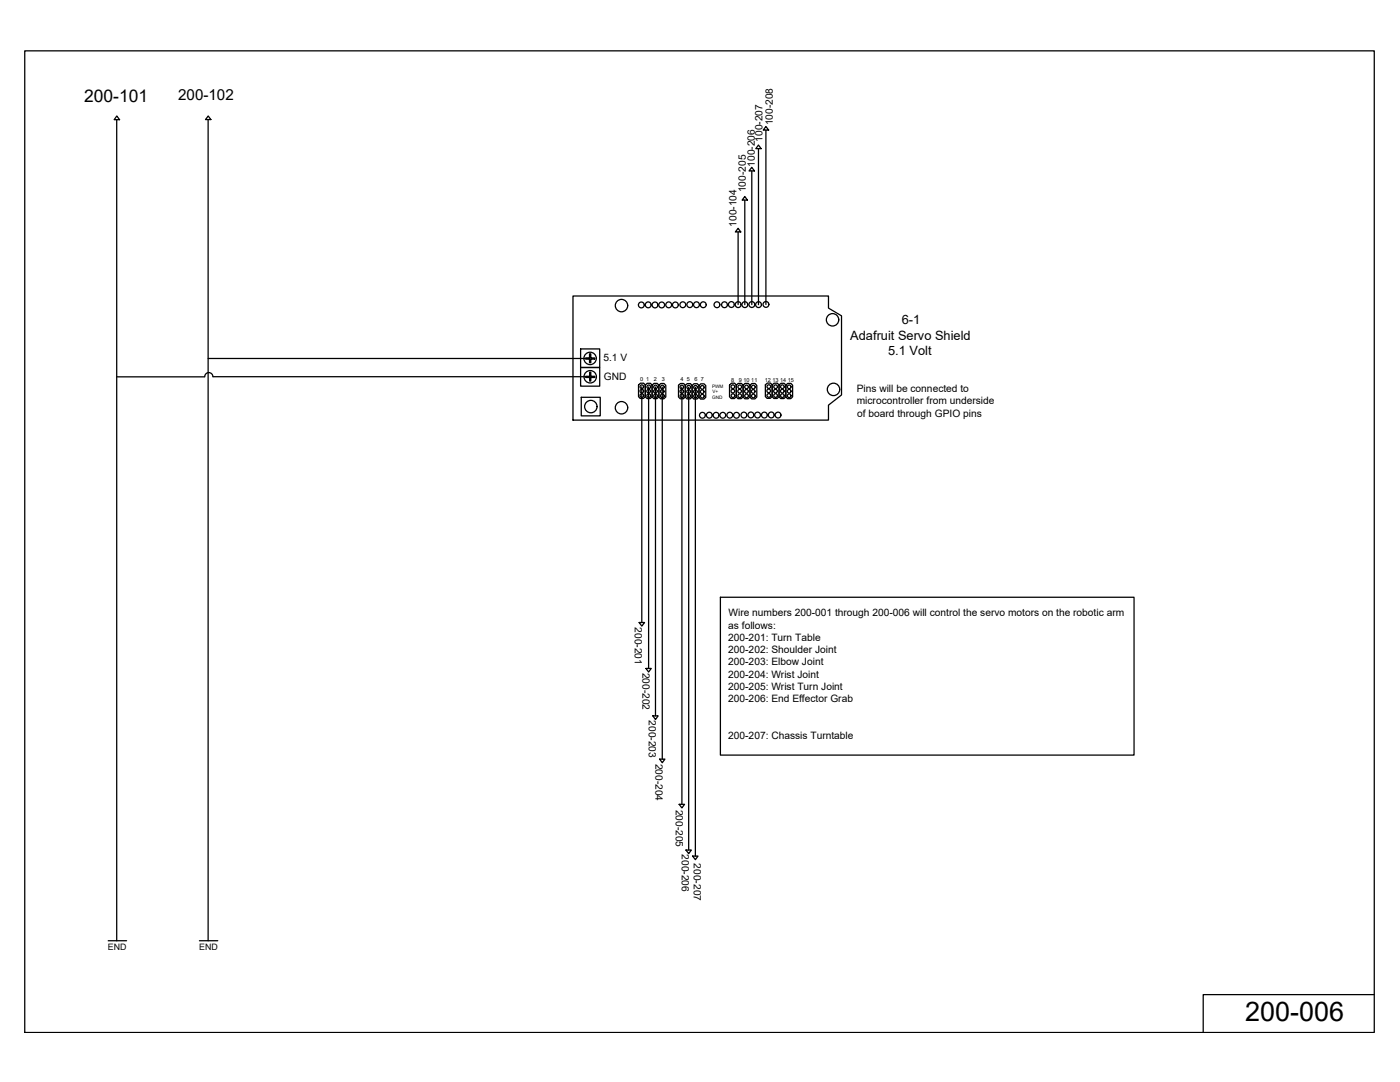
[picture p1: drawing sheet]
<svg xmlns="http://www.w3.org/2000/svg" width="279mm" height="216mm" viewBox="0 0 279 216" stroke-linecap="round" stroke-linejoin="round" font-family="sans-serif">
<!-- layer: 0 -->
<g fill="none" stroke="#000" stroke-width=".25">
<path d="M4.9 10.1h269.4v195.9h-269.4zM23.3 23.9v163.8M23.3 23.1l.6 .8h-1.1zM41.5 23.9v163.8M41.6 23.1l.5 .8h-1.1zM148.6 39.2l.6 .7h-1.1zM148.6 39.9v20.9M150 33.4l.6 .7h-1.1zM150 34.1v26.7M151.4 28.9l.5 .8h-1.1zM151.4 29.7v31.1M152.9 25.2l.5 .8h-1.1z"/>
<path d="M152.9 26v34.8M114.3 59.1h51v2.4l2.6 1.5v15.8l-2.6 2v3h-51zM147.3 45.6l.5 .7h-1zM147.3 46.3v14.5M41.5 71.5h76.3M42.5 75.2a.81 .81 0 0 0-.8-.9 .81 .81 0 0 0-.8 .9h-17.6M42.5 75.2h75.3M115.9 69.6h3.8v3.7h-3.8zM115.9 73.3h3.8v3.8h-3.8zM116 79.3h3.8v3.7h-3.8zM117.7 70.6h.2v.8h.8v.3h-.8v.7h-.2v-.7h-.8v-.3h.8zM117.7 74.3h.2v.8h.8v.2h-.8v.7h-.2v-.7h-.8v-.2h.8z"/>
<path d="M127.4 76.8l.4-.3h.6l.4 .3v2.3l-.4 .4h-.6l-.4-.4zM128.1 77.2v47M128.8 76.8l.4-.3h.6l.3 .3v2.4l-.3 .3h-.7l-.3-.3zM129.5 77.2l-.1 56.2M130.1 76.9l.4-.4h.7l.3 .4v2.3l-.4 .4h-.6l-.4-.4zM130.8 77.2v65.6M131.5 76.9l.4-.4h.6l.4 .4v2.3l-.4 .4h-.7l-.3-.4zM132.2 77.2v74.3M135.4 76.9l.4-.4h.6l.4 .4v2.3l-.4 .4h-.7l-.3-.4zM136.1 77.2v83.3M136.8 76.9l.3-.4h.7l.3 .4v2.3l-.4 .4h-.6l-.3-.4zM137.4 77.3v92.3"/>
<path d="M138.1 76.9l.4-.3h.7l.3 .3v2.4l-.4 .3h-.6l-.4-.3zM138.8 77.3v93.5M139.5 76.9l.4-.3h.6l.4 .3v2.4l-.4 .3h-.7l-.3-.3zM146 76.5h.6l.3 .3v2.4l-.3 .3h-.7l-.3-.3v-2.4zM146.9 76.9l.4-.4h.7l.3 .4v2.3l-.4 .4h-.6l-.4-.4zM148.7 76.5h.6l.4 .4v2.3l-.4 .4h-.7l-.3-.4v-2.3zM150 76.5h.7l.3 .4v2.3l-.3 .4h-.7l-.3-.4v-2.3zM152.7 76.8l.4-.4h.7l.3 .4v2.3l-.4 .4h-.6l-.4-.4zM154.1 76.8l.4-.3h.6l.4 .3v2.3l-.4 .4h-.7l-.3-.4zM155.5 76.8l.4-.3h.6l.3 .3v2.4l-.4 .3h-.6l-.3-.3zM156.8 76.9l.4-.4h.6l.4 .4v2.3l-.4 .4h-.6l-.4-.4zM143.8 119.2h82.5v31.5h-82.5z"/>
<path d="M127.6 124.2h1l-.5 .7zM128.9 133.4h1.1l-.6 .7zM130.3 142.8h1l-.5 .8zM131.6 151.5h1.1l-.5 .7zM135.5 160.5h1.1l-.5 .7zM136.9 169.6h1.1l-.6 .7zM138.2 170.8h1.1l-.5 .7zM21.6 187.7h3.7M39.8 187.7h3.7M274.2 198.5h-34.1v7.5"/>
<circle cx="117.8" cy="71.5" r="1.24"/>
<circle cx="117.8" cy="75.2" r="1.24"/>
<circle cx="124" cy="61" r="1.24"/>
<circle cx="128" cy="60.9" r=".58"/>
<circle cx="128.1" cy="78" r=".37"/>
<circle cx="128.1" cy="77.2" r=".37"/>
<circle cx="128.1" cy="78.9" r=".37"/>
<circle cx="129.4" cy="60.8" r=".58"/>
<circle cx="129.5" cy="78.1" r=".37"/>
<circle cx="129.5" cy="78.9" r=".37"/>
<circle cx="129.5" cy="77.2" r=".37"/>
<circle cx="130.7" cy="60.9" r=".58"/>
<circle cx="130.8" cy="78.1" r=".37"/>
<circle cx="130.8" cy="79" r=".37"/>
<circle cx="130.8" cy="77.2" r=".37"/>
<circle cx="132.1" cy="60.9" r=".58"/>
<circle cx="132.2" cy="78.1" r=".37"/>
<circle cx="132.2" cy="79" r=".37"/>
<circle cx="132.2" cy="77.2" r=".37"/>
<circle cx="133.5" cy="60.8" r=".58"/>
<circle cx="134.8" cy="60.9" r=".58"/>
<circle cx="136.1" cy="77.2" r=".37"/>
<circle cx="136.1" cy="78.1" r=".37"/>
<circle cx="136.1" cy="79" r=".37"/>
<circle cx="136.3" cy="60.8" r=".58"/>
<circle cx="137.4" cy="78.1" r=".37"/>
<circle cx="137.5" cy="79" r=".37"/>
<circle cx="137.5" cy="77.3" r=".37"/>
<circle cx="137.7" cy="60.8" r=".58"/>
<circle cx="138.8" cy="78.1" r=".37"/>
<circle cx="138.8" cy="79" r=".37"/>
<circle cx="138.8" cy="77.3" r=".37"/>
<circle cx="139" cy="60.8" r=".58"/>
<circle cx="140.1" cy="78.2" r=".37"/>
<circle cx="140.2" cy="77.3" r=".37"/>
<circle cx="140.2" cy="79.1" r=".37"/>
<circle cx="140.4" cy="60.8" r=".58"/>
<circle cx="143.1" cy="60.8" r=".58"/>
<circle cx="144.6" cy="60.8" r=".58"/>
<circle cx="146" cy="60.8" r=".58"/>
<circle cx="146.3" cy="78" r=".37"/>
<circle cx="146.3" cy="77.2" r=".37"/>
<circle cx="146.3" cy="78.9" r=".37"/>
<circle cx="147.3" cy="60.8" r=".58"/>
<circle cx="147.6" cy="78.1" r=".37"/>
<circle cx="147.6" cy="77.2" r=".37"/>
<circle cx="147.6" cy="79" r=".37"/>
<circle cx="148.6" cy="60.8" r=".58"/>
<circle cx="149" cy="78.1" r=".37"/>
<circle cx="149" cy="79" r=".37"/>
<circle cx="149" cy="77.2" r=".37"/>
<circle cx="150" cy="60.8" r=".58"/>
<circle cx="150.3" cy="78.1" r=".37"/>
<circle cx="150.3" cy="79" r=".37"/>
<circle cx="150.3" cy="77.2" r=".37"/>
<circle cx="151.4" cy="60.8" r=".58"/>
<circle cx="152.9" cy="60.7" r=".58"/>
<circle cx="153.4" cy="78" r=".37"/>
<circle cx="153.4" cy="78.9" r=".37"/>
<circle cx="153.4" cy="77.1" r=".37"/>
<circle cx="154.8" cy="78" r=".37"/>
<circle cx="154.8" cy="78.9" r=".37"/>
<circle cx="154.8" cy="77.2" r=".37"/>
<circle cx="156.1" cy="78" r=".37"/>
<circle cx="156.1" cy="78.9" r=".37"/>
<circle cx="156.1" cy="77.2" r=".37"/>
<circle cx="157.5" cy="79" r=".37"/>
<circle cx="157.5" cy="78.1" r=".37"/>
<circle cx="157.5" cy="77.2" r=".37"/>
<circle cx="166.2" cy="63.8" r="1.24"/>
<circle cx="166.3" cy="77.7" r="1.24"/>
<circle cx="117.9" cy="81.1" r="1.24"/>
<circle cx="124" cy="81.4" r="1.24"/>
<circle cx="140.2" cy="82.9" r=".58"/>
<circle cx="141.6" cy="82.8" r=".58"/>
<circle cx="142.9" cy="82.9" r=".58"/>
<circle cx="144.2" cy="82.9" r=".58"/>
<circle cx="145.6" cy="82.8" r=".58"/>
<circle cx="147" cy="82.9" r=".58"/>
<circle cx="148.5" cy="82.8" r=".58"/>
<circle cx="149.9" cy="82.8" r=".58"/>
<circle cx="151.2" cy="82.8" r=".58"/>
<circle cx="152.5" cy="82.8" r=".58"/>
<circle cx="153.9" cy="82.8" r=".58"/>
<circle cx="155.3" cy="82.8" r=".58"/>
</g>
<text font-size="5.4" x="248.5" y="203.6">200-006</text>
<text font-size="3.5" x="16.8" y="20.3">200-101</text>
<text font-size="3" x="35.6" y="20">200-102</text>
<g font-size="2.6">
<text x="180" y="64.7">6-1</text>
<text x="169.7" y="67.8">Adafruit Servo Shield</text>
<text x="177.3" y="70.8">5.1 Volt</text>
</g>
<g font-size="2">
<text x="152.2" y="28.3" transform="rotate(-90 152.2 28.3)">100-207</text>
<text x="154.2" y="25" transform="rotate(-90 154.2 25)">100-208</text>
<text x="150.7" y="33.3" transform="rotate(-90 150.7 33.3)">100-206</text>
<text x="148.8" y="38.4" transform="rotate(-90 148.8 38.4)">100-205</text>
<text x="147" y="45.2" transform="rotate(-90 147 45.2)">100-104</text>
<text x="120.4" y="72.1">5.1 V</text>
<text x="120.5" y="75.8">GND</text>
<text x="171" y="78.2">Pins will be connected to</text>
<text x="171" y="80.7">microcontroller from underside</text>
<text x="171.1" y="83.1">of board through GPIO pins</text>
<text x="126.7" y="125.2" transform="rotate(90 126.7 125.2)">200-201</text>
<text x="145.3" y="125.4">as follows:</text>
<text x="145.4" y="123">Wire numbers 200-001 through 200-006 will control the servo motors on the robotic arm</text>
<text x="145.3" y="127.9">200-201: Turn Table</text>
<text x="145.3" y="130.3">200-202: Shoulder Joint</text>
<text x="128.2" y="134.2" transform="rotate(90 128.2 134.2)">200-202</text>
<text x="145.3" y="132.8">200-203: Elbow Joint</text>
<text x="145.3" y="135.2">200-204: Wrist Joint</text>
<text x="145.3" y="137.6">200-205: Wrist Turn Joint</text>
<text x="129.5" y="143.7" transform="rotate(90 129.5 143.7)">200-203</text>
<text x="145.3" y="140.1">200-206: End Effector Grab</text>
<text x="145.3" y="147.4">200-207: Chassis Turntable</text>
<text x="130.8" y="152.4" transform="rotate(90 130.8 152.4)">200-204</text>
<text x="134.9" y="161.6" transform="rotate(90 134.9 161.6)">200-205</text>
<text x="136.1" y="170.4" transform="rotate(90 136.1 170.4)">200-206</text>
<text x="138.4" y="172.3" transform="rotate(90 138.4 172.3)">200-207</text>
</g>
<g font-size="1.8">
<text x="21.5" y="189.6">END</text>
<text x="39.7" y="189.6">END</text>
</g>
<g font-size="1.1">
<text x="127.7" y="76">0 1</text>
<text x="130.5" y="76">2</text>
<text x="132.1" y="76">3</text>
<text x="135.8" y="76.1">4 5</text>
<text x="138.6" y="76.1">6 7</text>
<text x="145.9" y="76.3">8</text>
<text x="147.5" y="76.3">9 10 11</text>
<text x="152.6" y="76.2">12 13 14 15</text>
</g>
<g font-size=".9">
<text x="142.1" y="77.4">PWM</text>
<text x="142.1" y="79.6">GND</text>
<text x="142.2" y="78.5">V+</text>
</g>
</svg>
